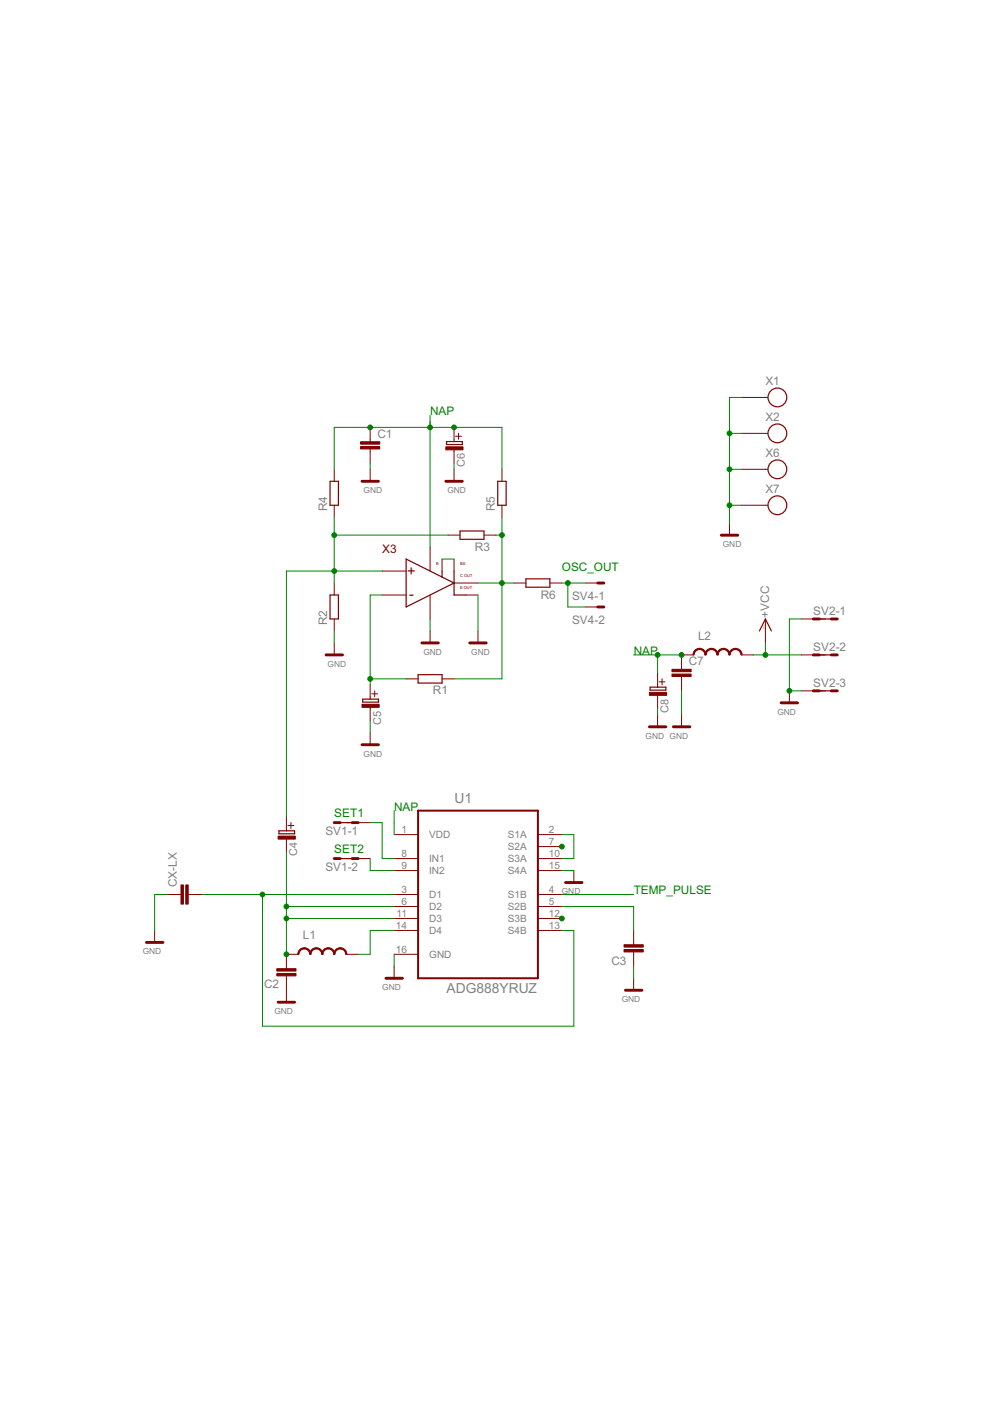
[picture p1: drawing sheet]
<svg xmlns="http://www.w3.org/2000/svg" width="210mm" height="297mm" viewBox="0 0 210 297" stroke-linecap="round" stroke-linejoin="round" font-family="sans-serif">
<g fill="none" stroke="#800000" stroke-width=".21">
<path d="M70.9 99.5v2.5M78.5 90.6v3.1M78.5 95.2v3M78.5 99.5v2.5M96.3 90.6v3M96.3 95.2v3M96.3 99.5v2.5M96.6 92.5h1.3M97.2 91.9v1.2M106.4 99.5v2.5M157.2 84.3h5.6M157.2 91.9h5.6"/>
<path d="M157.2 99.5h5.6M70.9 107.1v2.6M91.2 116v5.1M93.7 118.5v2.6M95 113.5h2.5M96.3 118.5v2.6M102.6 113.5h2.6M106.4 107.1v2.6M154.7 110.9v2.6M157.2 107.1h5.6M70.9 123.6v2.6M70.9 131.2v2.6"/>
<path d="M70.9 136.3v2.6M81 121.1h5.1M81 126.2h5.1M91.2 126.2v5M91.2 133.8v2.5M96.3 123.6h5M98.8 126.2h2.5M101.3 133.8v2.5M109 123.6h2.5M116.6 123.6h2.5M124.2 123.6h2.5M124.2 128.7h2.5"/>
<path d="M147 138.9h-2.5v3M157.2 138.9h2.5M162.3 131.2v5.1M169.9 138.9h5.1M169.9 131.2h5.1M78.5 145.2v3M78.5 149.8v3M78.5 155.4v2.5M78.8 147.1h1.3M79.4 146.5v1.2M86.1 143.9h2.5M93.7 143.9h2.6"/>
<path d="M139.4 142.7v3M139.4 147.3v3M139.4 151.6v2.5M139.7 144.6h1.3M140.4 143.9v1.3M144.5 143.4v3.1M144.5 151.6v2.5M167.4 146.5v2.5M169.9 146.5h5.1M60.7 173.1v3M60.7 177.7v3.1M61 175h1.3"/>
<path d="M61.7 174.4v1.3M73.4 174.4h5.1M83.6 177h5M114 177h5.1M114 179.5h5.1M32.8 197.3v2.5M35.3 189.7h3.1M39.9 189.7h3M73.4 182h5.1M83.6 182h5M83.6 184.6h5M83.6 189.7h5"/>
<path d="M83.6 192.2h5M83.6 194.7h5M83.6 197.3h5M114 182h5.1M114 184.6h5.1M114 189.7h5.1M114 192.2h5.1M114 194.7h5.1M114 197.3h5.1M121.7 184.6v2.5M134.3 197.3v3M60.7 206.9v5.6"/>
<path d="M63.3 202.3h-2.6v3.1M73.4 202.3h2.5M83.6 202.3h5M83.6 204.9v2.5M134.3 201.8v3.1M134.3 207.4v2.6"/>
</g>
<g fill="none" stroke="#800000" stroke-width=".25">
<path d="M94.7 93.6h3.3v.7h-3.3zM70 102h1.8v5.1h-1.8zM86.1 118.5l10.2 5.1-10.2 5.1zM97.5 112.6h5.1v1.7h-5.1zM105.5 102h1.8v5.1h-1.8zM70 126.2h1.8v5h-1.8zM93.7 121.1v1.2M96.3 121.1v5.1h2.5M111.5 122.7h5.1v1.8h-5.1zM161 133.8l1.3-2.6 1.3 2.6M172.4 131.2h5.1M172.4 138.9h5.1"/>
<path d="M76.9 148.2h3.3v.7h-3.3zM88.6 143h5.1v1.8h-5.1zM137.8 145.7h3.4v.6h-3.4zM172.4 146.5h5.1M59.1 176.1h3.4v.7h-3.4zM70.9 174.4h5M70.9 182h5"/>
<circle cx="164.8" cy="84.3" r="1.99"/>
<circle cx="164.8" cy="91.9" r="1.99"/>
<circle cx="164.8" cy="99.5" r="1.99"/>
<circle cx="164.8" cy="107.1" r="1.99"/>
</g>
<g fill="none" stroke="#800000" stroke-width=".61">
<path d="M76.8 102h3.4M94.5 102h3.5M152.9 113.5h3.5M69.1 138.9h3.5M89.5 136.3h3.4M99.6 136.3h3.5M126.7 123.6h1.3M126.7 128.7h1.3M172.4 138.9h1.3M172.4 131.2h1.3M176.3 138.9h1.2M176.3 131.2h1.2"/>
<path d="M76.8 157.9h3.4M137.7 154.1h3.5M142.8 154.1h3.5M165.6 149h3.5M172.4 146.5h1.3M176.3 146.5h1.2M70.9 174.4h1.2M74.7 174.4h1.2M31.1 199.8h3.4M70.9 182h1.2M74.7 182h1.2M119.9 187.1h3.5"/>
<path d="M59 212.5h3.5M81.8 207.4h3.5M132.6 210h3.5"/>
</g>
<g fill="#800000" stroke="#800000" stroke-width=".21">
<path d="M76.5 94.7h4v.5h-4z"/>
<path d="M76.5 93.7h4v.5h-4z"/>
<path d="M58.7 205.4h4.1v.5h-4.1z"/>
<path d="M58.7 206.4h4.1v.5h-4.1z"/>
<path d="M132.3 200.3h4.1v.5h-4.1z"/>
<path d="M132.3 201.3h4.1v.5h-4.1z"/>
<path d="M76.8 149.3h3.6v.7h-3.6z"/>
<path d="M94.5 94.7h3.7v.7h-3.7z"/>
<path d="M59 177.3h3.6v.6h-3.6z"/>
<path d="M39.4 187.6h.5v4.1h-.5z"/>
<path d="M38.4 187.6h.5v4.1h-.5z"/>
<path d="M142.5 142.9h4v.5h-4z"/>
<path d="M142.5 141.9h4v.5h-4z"/>
<path d="M137.7 146.8h3.6v.6h-3.6z"/>
</g>
<g fill="#800000" stroke="#800000" stroke-width=".21">
<path d="M63.5 201.4l1-.5v.3l-.7 .2-.3 .4-.1 .5h-.3l.1-.4z" fill-rule="evenodd"/>
<path d="M64.5 200.9a1.41 1.41 0 0 1 1.4 1.4h-.2l-.5-.9-.7-.2z" fill-rule="evenodd"/>
<path d="M66.1 201.4l1-.5v.3l-.7 .2-.4 .4-.1 .5h-.2v-.4z" fill-rule="evenodd"/>
<path d="M67.1 200.9a1.45 1.45 0 0 1 1.4 1.4h-.3l-.4-.9-.7-.2z" fill-rule="evenodd"/>
<path d="M68.6 201.4l1-.5v.3l-.9 .4-.2 .7h-.3l.1-.4z" fill-rule="evenodd"/>
<path d="M69.6 200.9a1.41 1.41 0 0 1 1.4 1.4h-.3l-.1-.5-.3-.4-.7-.2z" fill-rule="evenodd"/>
<path d="M71.1 201.4l1-.5v.3l-.7 .2-.4 .9h-.3z" fill-rule="evenodd"/>
<path d="M72.1 200.9a1.41 1.41 0 0 1 1.4 1.4h-.2l-.1-.5-.3-.4-.8-.2z" fill-rule="evenodd"/>
<path d="M147.3 137.9l1-.4v.2l-.9 .5-.2 .7h-.3z" fill-rule="evenodd"/>
<path d="M148.3 137.5a1.37 1.37 0 0 1 1.4 1.4h-.2l-.3-.7-.4-.4-.5-.1z" fill-rule="evenodd"/>
<path d="M149.9 137.9l1-.4v.2l-.9 .5-.3 .7h-.2z" fill-rule="evenodd"/>
<path d="M150.9 137.5a1.37 1.37 0 0 1 1.4 1.4h-.3l-.3-.7-.3-.4-.5-.1z" fill-rule="evenodd"/>
<path d="M152.4 137.9l1-.4v.2l-.9 .5-.2 .7h-.3l.1-.5z" fill-rule="evenodd"/>
<path d="M153.4 137.5a1.37 1.37 0 0 1 1.4 1.4h-.3l-.2-.7-.4-.4-.5-.1z" fill-rule="evenodd"/>
<path d="M154.9 137.9l1-.4v.2l-.9 .5-.2 .7h-.3l.1-.5z" fill-rule="evenodd"/>
<path d="M155.9 137.5a1.37 1.37 0 0 1 1.4 1.4h-.2l-.3-.7-.4-.4-.5-.1z" fill-rule="evenodd"/>
</g>
<path d="M88.6 171.9h25.4v35.5h-25.4z" fill="none" stroke="#800000" stroke-width=".42"/>
<g fill="none" stroke="#008000" stroke-width=".21">
<path d="M70.9 99.5v-8.9h35.5v8.9M78.5 98.2v1.3M91.2 88.1v27.9M96.3 98.2v1.3M154.7 91.9h2.5M154.7 99.5h2.5M157.2 84.3h-2.5v26.6M70.9 109.7v13.9M70.9 113.5h24.1M93.7 118.5h2.6M105.2 113.5h1.2M106.4 109.7v34.2h-10.1"/>
<path d="M154.7 107.1h2.5M70.9 133.8v2.5M81 126.2h-2.5v19M81 121.1h-20.3v52M91.2 131.2v2.6M101.3 126.2v7.6M101.3 123.6h7.7M119.1 123.6h5.1M120.4 123.6v5.1h3.8M134.3 138.9h10.2M139.4 138.9v3.8M159.7 138.9h10.2"/>
<path d="M162.3 136.3v2.6M169.9 131.2h-2.5v15.3h2.5M78.5 152.8v2.6M78.5 143.9h7.6M139.4 150.3v1.3M144.5 146.5v5.1M78.5 174.4h2.5v7.6h2.6M83.6 171.9v5.1M119.1 177h2.6v5h-2.6M35.3 189.7h-2.5v7.6M42.9 189.7h40.7M55.6 189.7v27.9h66.1v-20.3h-2.6"/>
<path d="M60.7 180.8v21.5M60.7 192.2h22.9M60.7 194.7h22.9M78.5 182v2.6h5.1M83.6 197.3h-5.1v5h-2.6M119.1 189.7h15.2M119.1 192.2h15.2v5.1M119.1 184.6h2.6M83.6 202.3v2.6M134.3 204.9v2.5"/>
</g>
<g fill="#008000" stroke="#008000" stroke-width=".21">
<circle cx="167.4" cy="146.5" r=".51"/>
<circle cx="78.5" cy="143.9" r=".51"/>
<circle cx="106.4" cy="113.5" r=".51"/>
<circle cx="106.4" cy="123.6" r=".51"/>
<circle cx="70.9" cy="121.1" r=".51"/>
<circle cx="70.9" cy="113.5" r=".51"/>
<circle cx="120.4" cy="123.6" r=".51"/>
<circle cx="154.7" cy="107.1" r=".51"/>
<circle cx="154.7" cy="99.5" r=".51"/>
<circle cx="154.7" cy="91.9" r=".51"/>
<circle cx="55.6" cy="189.7" r=".51"/>
<circle cx="60.7" cy="192.2" r=".51"/>
<circle cx="60.7" cy="194.7" r=".51"/>
<circle cx="60.7" cy="202.3" r=".51"/>
<circle cx="119.1" cy="179.5" r=".51"/>
<circle cx="119.1" cy="194.7" r=".51"/>
<circle cx="162.3" cy="138.9" r=".51"/>
<circle cx="91.2" cy="90.6" r=".51"/>
<circle cx="96.3" cy="90.6" r=".51"/>
<circle cx="78.5" cy="90.6" r=".51"/>
<circle cx="139.4" cy="138.9" r=".51"/>
<circle cx="144.5" cy="138.9" r=".51"/>
</g>
<g font-size="3.4" fill="#800000">
<text x="86.3" y="122.2">+</text>
<text x="86.7" y="127">-</text>
</g>
<g font-size="3.3" fill="#808080">
<text x="96.4" y="170.3">U1</text>
<text x="94.7" y="210.5">ADG888YRUZ</text>
</g>
<g font-size="2.8" fill="#808080">
<text x="162.3" y="81.7">X1</text>
<text x="162.3" y="89.3">X2</text>
<text x="80" y="92.8">C1</text>
<text x="162.3" y="97">X6</text>
<text x="162.3" y="104.6">X7</text>
<text x="69.4" y="108.4" transform="rotate(-90 69.4 108.4)">R4</text>
<text x="104.9" y="108.4" transform="rotate(-90 104.9 108.4)">R5</text>
<text x="100.7" y="116.7">R3</text>
<text x="114.7" y="126.9">R6</text>
<text x="121.3" y="127.2">SV4-1</text>
<text x="163.1" y="130.9" transform="rotate(-90 163.1 130.9)">+VCC</text>
<text x="172.4" y="130.5">SV2-1</text>
<text x="69.4" y="132.5" transform="rotate(-90 69.4 132.5)">R2</text>
<text x="121.3" y="132.3">SV4-2</text>
<text x="148" y="135.7">L2</text>
<text x="146" y="141">C7</text>
<text x="172.4" y="138.1">SV2-2</text>
<text x="91.8" y="147.2">R1</text>
<text x="172.4" y="145.7">SV2-3</text>
<text x="69" y="176.9">SV1-1</text>
<text x="69" y="184.6">SV1-2</text>
<text x="37.5" y="188.1" transform="rotate(-90 37.5 188.1)">CX-LX</text>
<text x="64.2" y="199.2">L1</text>
<text x="56" y="209.6">C2</text>
<text x="129.6" y="204.5">C3</text>
</g>
<g font-size="2.8" fill="#008000">
<text x="91.2" y="88.1">NAP</text>
<text x="119.1" y="121.1">OSC_OUT</text>
<text x="134.4" y="138.9">NAP</text>
<text x="70.9" y="173.1">SET1</text>
<text x="83.6" y="171.9">NAP</text>
<text x="70.9" y="180.8">SET2</text>
<text x="134.4" y="189.6">TEMP_PULSE</text>
</g>
<text font-size="2.8" fill="#800000" x="81" y="117.3">X3</text>
<g font-size="2.6" fill="#808080">
<text x="98.6" y="99" transform="rotate(-90 98.6 99)">C6</text>
<text x="80.8" y="153.6" transform="rotate(-90 80.8 153.6)">C5</text>
<text x="141.7" y="151.1" transform="rotate(-90 141.7 151.1)">C8</text>
<text x="63" y="181.5" transform="rotate(-90 63 181.5)">C4</text>
</g>
<g font-size="2.4" fill="#808080">
<text x="85.1" y="176.6">1</text>
<text x="91" y="177.7">VDD</text>
<text x="107.7" y="177.7">S1A</text>
<text x="116.4" y="176.6">2</text>
<text x="116.4" y="179.1">7</text>
<text x="85.1" y="181.7">8</text>
<text x="85.1" y="184.2">9</text>
<text x="91" y="182.8">IN1</text>
<text x="91" y="185.3">IN2</text>
<text x="107.7" y="180.2">S2A</text>
<text x="107.7" y="182.8">S3A</text>
<text x="107.7" y="185.3">S4A</text>
<text x="116.4" y="181.7">10</text>
<text x="116.4" y="184.2">15</text>
<text x="85.1" y="189.3">3</text>
<text x="85.1" y="191.8">6</text>
<text x="91" y="190.4">D1</text>
<text x="107.7" y="190.4">S1B</text>
<text x="116.4" y="189.3">4</text>
<text x="116.4" y="191.8">5</text>
<text x="83.9" y="196.9">14</text>
<text x="84.1" y="194.4">11</text>
<text x="91" y="192.9">D2</text>
<text x="91" y="195.5">D3</text>
<text x="107.7" y="192.9">S2B</text>
<text x="107.7" y="195.5">S3B</text>
<text x="116.4" y="194.4">12</text>
<text x="116.4" y="196.9">13</text>
<text x="83.9" y="202">16</text>
<text x="91" y="198">D4</text>
<text x="91" y="203.1">GND</text>
<text x="107.7" y="198">S4B</text>
</g>
<g font-size="2" fill="#808080">
<text x="77.1" y="104.6">GND</text>
<text x="94.8" y="104.6">GND</text>
<text x="153.2" y="116">GND</text>
<text x="69.5" y="141.4">GND</text>
<text x="89.8" y="138.9">GND</text>
<text x="99.9" y="138.9">GND</text>
<text x="164.8" y="151.6">GND</text>
<text x="77.1" y="160.4">GND</text>
<text x="136.9" y="156.6">GND GND</text>
<text x="119.1" y="189.6">GND</text>
<text x="30.2" y="202.3">GND</text>
<text x="81" y="210">GND</text>
<text x="58.2" y="215">GND</text>
<text x="131.8" y="212.5">GND</text>
</g>
<g font-size="1" fill="#800000">
<text x="92.5" y="119.8">B</text>
<text x="97.5" y="119.8">BS</text>
<text x="97.5" y="124.9">E OUT</text>
<text x="97.5" y="122.4">C OUT</text>
</g>
<text font-size=".4" fill="#f00" x="162.1" y="133.3" transform="rotate(-90 162.1 133.3)">PaJa</text>
</svg>
